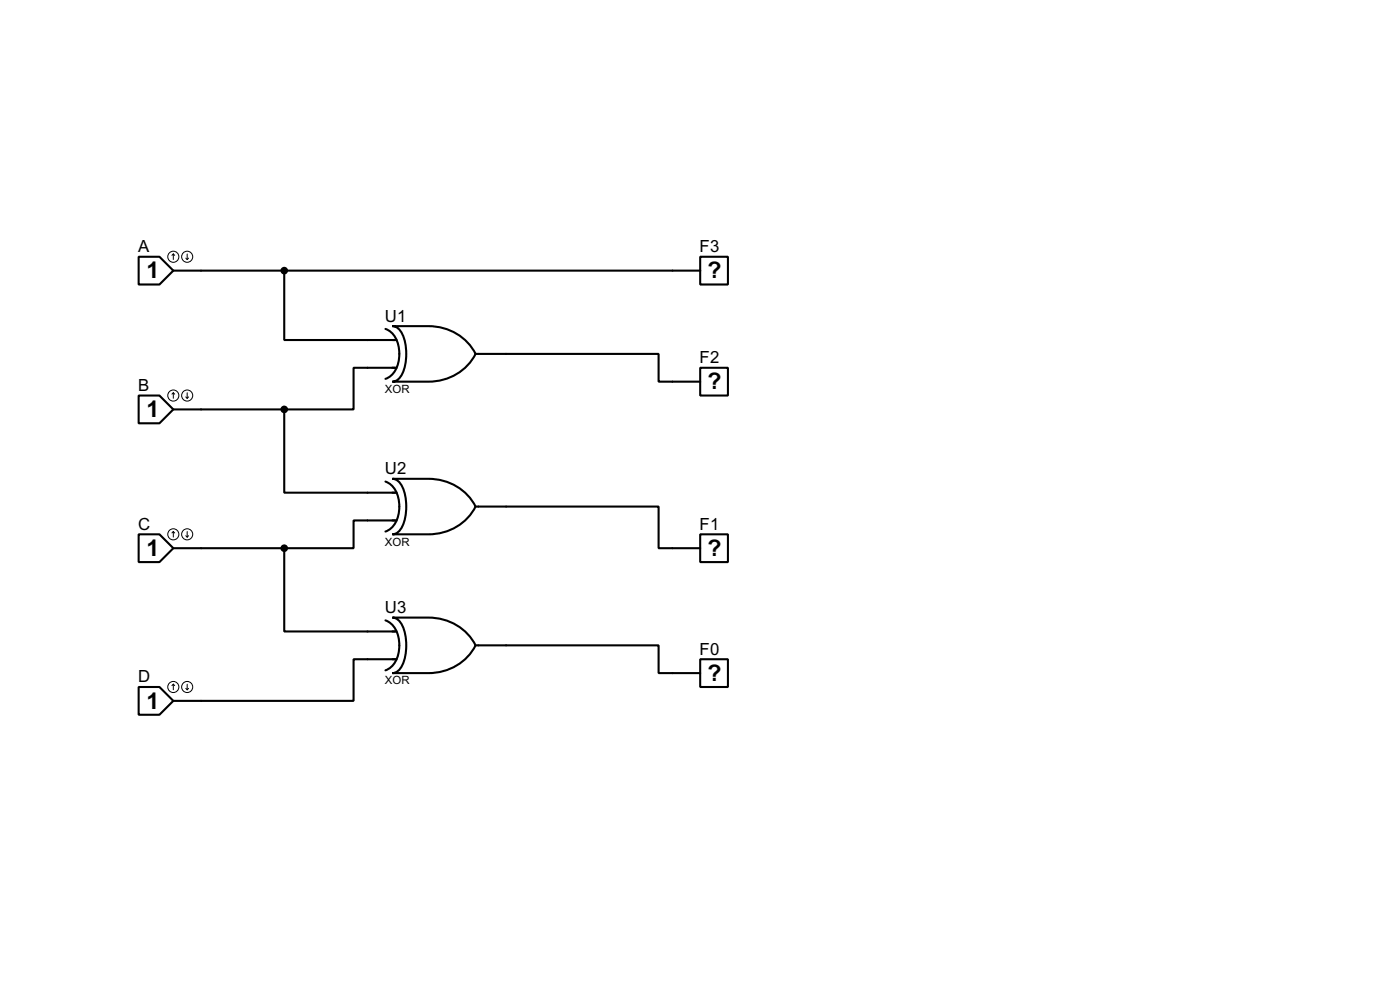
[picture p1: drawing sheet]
<svg xmlns="http://www.w3.org/2000/svg" width="256mm" height="180mm" viewBox="0 0 256 180" stroke-linecap="round" stroke-linejoin="round" font-family="sans-serif">
<g fill="none" stroke="#000" stroke-width=".38">
<path d="M25.4 47h3.8l2.5 2.5-2.5 2.6h-3.8zM31.7 49.5h96.6M52.1 49.5v12.7h20.5M71.9 59.7h6.6a9.5 9.5 0 0 1 8.6 5.1 9.5 9.5 0 0 1-8.6 5h-6.6a2.2 2.2 0 0 0 1.8-1.4 9.2 9.2 0 0 0-.3-7.8l-1-.8zM128.3 47h5v5.1h-5zM25.4 72.4h3.8l2.5 2.5-2.5 2.6h-3.8zM31.7 74.9h20.4M52.1 74.9v15.3h20.5M70.6 60.2a4.5 4.5 0 0 1 2.6 4.6 4.5 4.5 0 0 1-2.6 4.5M72.6 67.3h-7.8v7.6h-12.7M87.1 64.8h33.5v5h7.7M128.3 67.3h5v5.1h-5z"/>
<path d="M25.4 97.8h3.8l2.5 2.5-2.5 2.6h-3.8zM70.6 88.1a4.5 4.5 0 0 1 2.6 4.6 4.5 4.5 0 0 1-2.6 4.6M71.9 87.6h6.6a9.5 9.5 0 0 1 8.6 5.1 9.5 9.5 0 0 1-8.6 5.1h-6.6a2.2 2.2 0 0 0 1.8-1.5 9.2 9.2 0 0 0-.3-7.8l-1-.8zM72.6 95.2h-7.8v5.1h-12.7M87.1 92.7h33.5v7.6h7.7M128.3 97.8h5v5.1h-5zM31.7 100.3h20.4M52.1 100.3v15.3h20.5M70.6 113.5a4.5 4.5 0 0 1 2.6 4.6 4.5 4.5 0 0 1-2.6 4.6M71.9 113h6.6a9.5 9.5 0 0 1 8.6 5.1 9.5 9.5 0 0 1-8.6 5.1h-6.6a2.2 2.2 0 0 0 1.8-1.5 9.2 9.2 0 0 0-.3-7.8l-1-.8zM87.1 118.1h33.5v5.1h7.7M25.4 125.7h3.8l2.5 2.6-2.5 2.5h-3.8z"/>
<path d="M72.6 120.6h-7.8v7.7h-33.1M128.3 120.6h5v5.1h-5z"/>
</g>
<g fill="none" stroke="#000" stroke-width=".18">
<path d="M31.7 46.5l-.2 .2M31.7 46.5l.3 .2M31.7 46.5v1M34 47.2l.3 .3M34.3 46.5v1M34.5 47.2l-.2 .3M31.7 71.9v1M31.7 71.9l-.2 .2M31.7 71.9l.3 .2M34 72.6l.3 .3M34.3 71.9v1M34.5 72.6l-.2 .3"/>
<path d="M31.7 97.3v1M31.7 97.3l-.2 .2M31.7 97.3l.3 .2M34 98l.3 .3M34.3 97.3v1M34.5 98l-.2 .3M31.7 125.2v1M31.7 125.2l-.2 .3M31.7 125.2l.3 .3M34 126l.3 .2M34.3 125.2v1M34.5 126l-.2 .2"/>
<circle cx="31.7" cy="47" r="1.02"/>
<circle cx="34.3" cy="47" r="1.02"/>
<circle cx="31.7" cy="72.4" r="1.02"/>
<circle cx="34.3" cy="72.4" r="1.02"/>
<circle cx="31.7" cy="97.8" r="1.02"/>
<circle cx="34.3" cy="97.8" r="1.02"/>
<circle cx="31.7" cy="125.7" r="1.02"/>
<circle cx="34.3" cy="125.7" r="1.02"/>
</g>
<g fill="#000" stroke="#000" stroke-width=".38">
<circle cx="52.1" cy="49.5" r=".51"/>
<circle cx="52.1" cy="74.9" r=".51"/>
<circle cx="52.1" cy="100.3" r=".51"/>
</g>
<g font-size="4.7">
<text x="26.8" y="50.9">1</text>
<text x="129.6" y="50.9">?</text>
<text x="129.6" y="71.2">?</text>
<text x="26.8" y="76.3">1</text>
<text x="26.8" y="101.7">1</text>
<text x="129.6" y="101.7">?</text>
<text x="129.6" y="124.6">?</text>
<text x="26.8" y="129.7">1</text>
</g>
<g font-size="3.4">
<text x="25.3" y="46.2">A</text>
<text x="128.2" y="46.2">F3</text>
<text x="70.5" y="58.9">U1</text>
<text x="25.3" y="71.6">B</text>
<text x="128.2" y="66.5">F2</text>
<text x="70.5" y="86.8">U2</text>
<text x="25.3" y="96.9">C</text>
<text x="128.2" y="96.9">F1</text>
<text x="70.5" y="112.2">U3</text>
<text x="128.2" y="119.8">F0</text>
<text x="25.3" y="124.9">D</text>
</g>
<g font-size="2.3">
<text x="70.5" y="72">XOR</text>
<text x="70.5" y="99.9">XOR</text>
<text x="70.5" y="125.3">XOR</text>
</g>
</svg>
